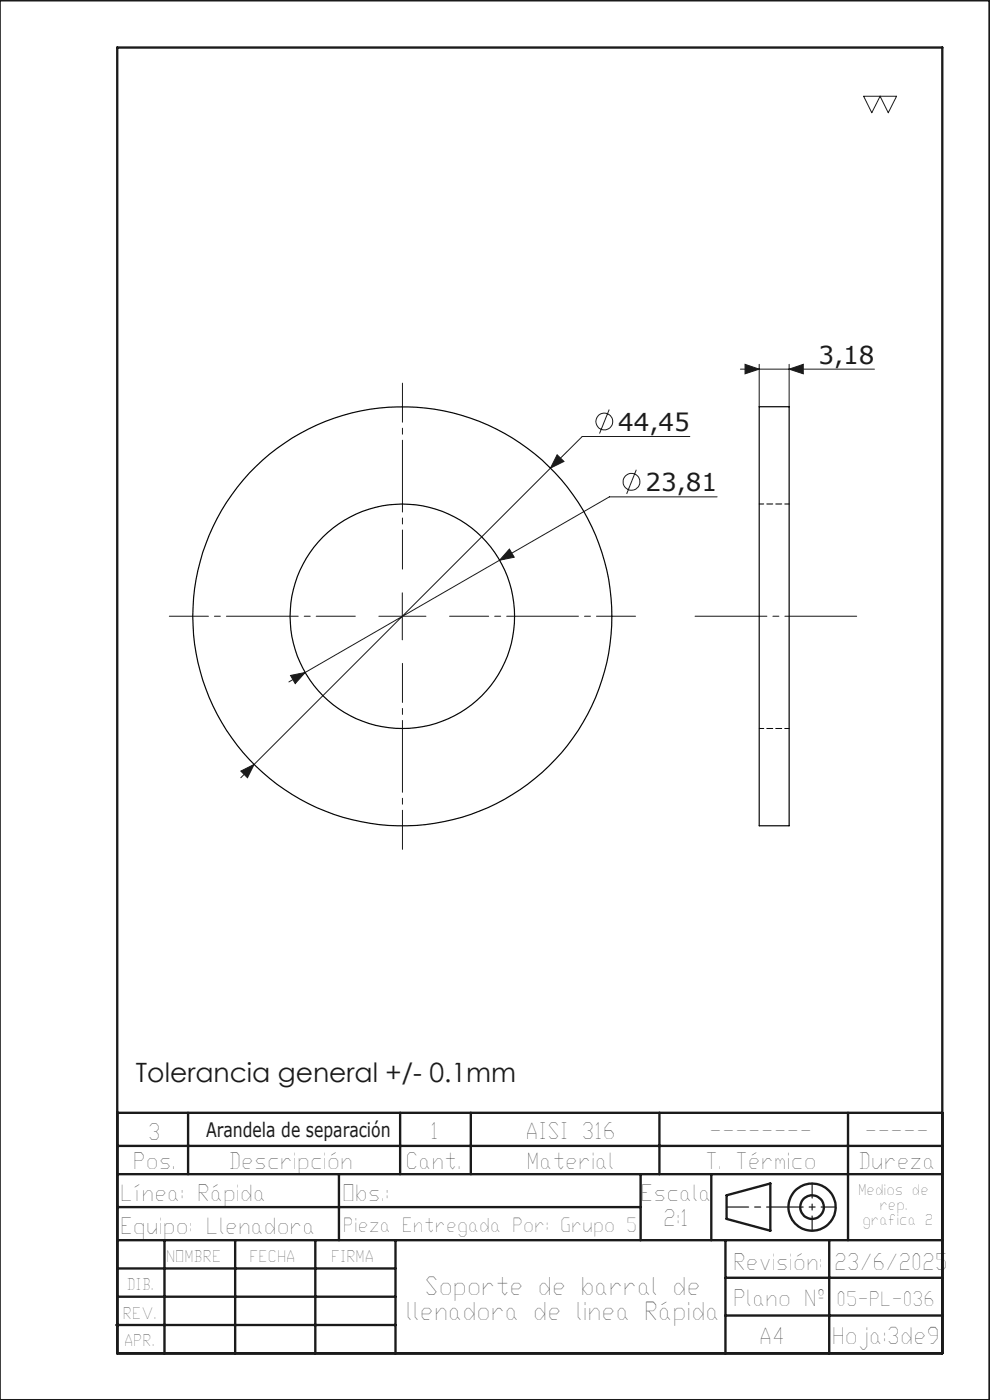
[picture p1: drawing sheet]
<svg xmlns="http://www.w3.org/2000/svg" width="210mm" height="297mm" viewBox="0 0 210 297" stroke-linecap="round" stroke-linejoin="round" font-family="sans-serif">
<g fill="none" stroke="#191924" stroke-width=".21">
<path d="M183.2 20.4h7l-1.8 3.5-1.7-3.5-1.8 3.5zM157.1 78.3h28.4M158 77.3l3 1-3 1zM161 77.3v9M167.4 78.3l3-1v2zM167.4 77.3v9M116.8 99.3l-65.7 65.7M118.2 96.5l1.4 1.4-2.8 1.4zM129.2 86.9l-2 5.1M135 99.7l-2.1 5.1M146.3 92.6h-22.8l-6.7 6.7M106 118.8l-44.7 25.9"/>
<path d="M108.1 116.5l1 1.7-3.1 .6zM152.1 105.4h-22.8l-23.3 13.4M80.4 130.7h9.9M85.3 125.8v9.9M61.6 143.3l3.1-.6-2.1 2.3zM51.1 163.6l2.8-1.4-1.4 2.8z"/>
<circle cx="128.2" cy="89.4" r="1.78"/>
<circle cx="134" cy="102.2" r="1.79"/>
</g>
<g fill="none" stroke="#191924" stroke-width=".5">
<path d="M-.1 .1h210v296.9h-210M24.9 10.1h175v277h-175zM24.9 236.1h175M39.9 236.1v13M84.9 236.1v13M99.9 236.1v13M139.9 236.1v13M179.9 236.1v27M24.9 256.1h111M24.9 249.1h175M24.9 243.1h175M71.9 249.1v14"/>
<path d="M135.9 249.1v14M150.9 249.1v14M154.1 253.6l9.3-2.5v10l-9.3-2.5zM24.9 275.1h59M24.9 269.1h59M24.9 263.1h175M34.9 263.1v24M49.9 263.1v24M66.9 263.1v24M83.9 263.1v24M153.9 263.1v24M153.9 279.1h46"/>
<path d="M153.9 271.1h46M175.9 263.1v24M24.7 281.1h59.2"/>
<circle cx="172.2" cy="256.1" r="5"/>
<circle cx="172.3" cy="256.1" r="2.51"/>
</g>
<path d="M75.4 130.7h-39.5M85.4 120.7v-39.4M95.4 130.7h39.4M85.4 140.7v39.5" fill="none" stroke="#191924" stroke-width=".21" stroke-dasharray="15.2 1.3 1.3 1.3" stroke-dashoffset="6.9"/>
<path d="M147.4 130.7h34.4" fill="none" stroke="#191924" stroke-width=".21" stroke-dasharray="15.2 1.3 1.3 1.3"/>
<path d="M172.3 251.1v10M177.3 256.1h-10" fill="none" stroke="#191924" stroke-width=".25" stroke-dasharray="15.2 1.3 1.3 1.3" stroke-dashoffset="12.1"/>
<path d="M154.1 256.1h13.2" fill="none" stroke="#191924" stroke-width=".25" stroke-dasharray="15.2 1.3 1.3 1.3" stroke-dashoffset="10.6"/>
<path d="M61.6 143.3l1 1.7 2.1-2.3zM108.1 116.5l-2.1 2.3 3.1-.6zM51.1 163.6l1.4 1.4 1.4-2.8zM118.2 96.5l-1.4 2.8 2.8-1.4zM158 77.3l3 1-3 1zM167.4 78.3l3-1v2z" fill="#191924"/>
<g fill="none" stroke="#000" stroke-width=".25">
<path d="M161 86.3h6.4v88.9h-6.4z"/>
<circle cx="85.3" cy="130.8" r="23.8"/>
<circle cx="85.3" cy="130.7" r="44.4"/>
</g>
<path d="M167.4 106.9h-6.3M161.1 154.5h6.3" fill="none" stroke="#000" stroke-width=".21" stroke-dasharray="1.3 .6" stroke-dashoffset=".3"/>
<text font-size="5.6" fill="#191924" x="28.8" y="229.6">Tolerancia general +/- 0.1mm</text>
<g font-size="5.3" fill="#191924">
<text x="90.1" y="274.7">Soporte de barral de</text>
<text x="86.1" y="280">llenadora de linea Rápida</text>
</g>
<g font-size="5.2" fill="#191924">
<text x="173.6" y="77.2">3,18</text>
<text x="131.1" y="91.5">44,45</text>
<text x="136.9" y="104.2">23,81</text>
</g>
<text font-size="4.9" fill="#191924" x="176.4" y="285.2">Hoja:3de9</text>
<g font-size="4.8" fill="#191924">
<text x="31.4" y="241.9">3</text>
<text x="91.2" y="241.6">1</text>
<text x="111.5" y="241.6">AISI 316</text>
<text x="150.5" y="241.6">--------</text>
<text x="183.4" y="241.6">-----</text>
<text x="28.2" y="248.1">Pos.</text>
<text x="48.5" y="248.1">Descripción</text>
<text x="86" y="248.1">Cant.</text>
<text x="111.7" y="248.1">Material</text>
<text x="149.6" y="248.1">T. Térmico</text>
<text x="182" y="248.1">Dureza</text>
<text x="25.5" y="254.7">Línea: Rápida</text>
<text x="72.6" y="254.7">Obs.:</text>
<text x="135.9" y="254.7">Escala</text>
<text x="25.5" y="261.8">Equipo: Llenadora</text>
<text x="140.7" y="260">2:1</text>
<text x="155.5" y="269.5">Revisión:</text>
<text x="176.9" y="269.5">23/6/2025</text>
<text x="155.5" y="277.1">Plano Nº</text>
<text x="161.1" y="285.2">A4</text>
</g>
<g font-size="4.2" fill="#191924">
<text x="43.7" y="241.3">Arandela de separación</text>
<text x="177.5" y="277">05-PL-036</text>
</g>
<text font-size="4.1" fill="#191924" x="72.8" y="261.4">Pieza Entregada Por: Grupo 5</text>
<g font-size="3.4" fill="#191924">
<text x="35.2" y="267.7">NOMBRE</text>
<text x="52.9" y="267.7">FECHA</text>
<text x="70.2" y="267.7">FIRMA</text>
<text x="26.8" y="273.6">DIB.</text>
<text x="26.1" y="279.8">REV.</text>
<text x="26.3" y="285.6">APR.</text>
</g>
<g font-size="3.2" fill="#191924">
<text x="182" y="253.5">Medios de</text>
<text x="186.5" y="256.7">rep.</text>
<text x="182.9" y="259.8">grafica 2</text>
</g>
</svg>
